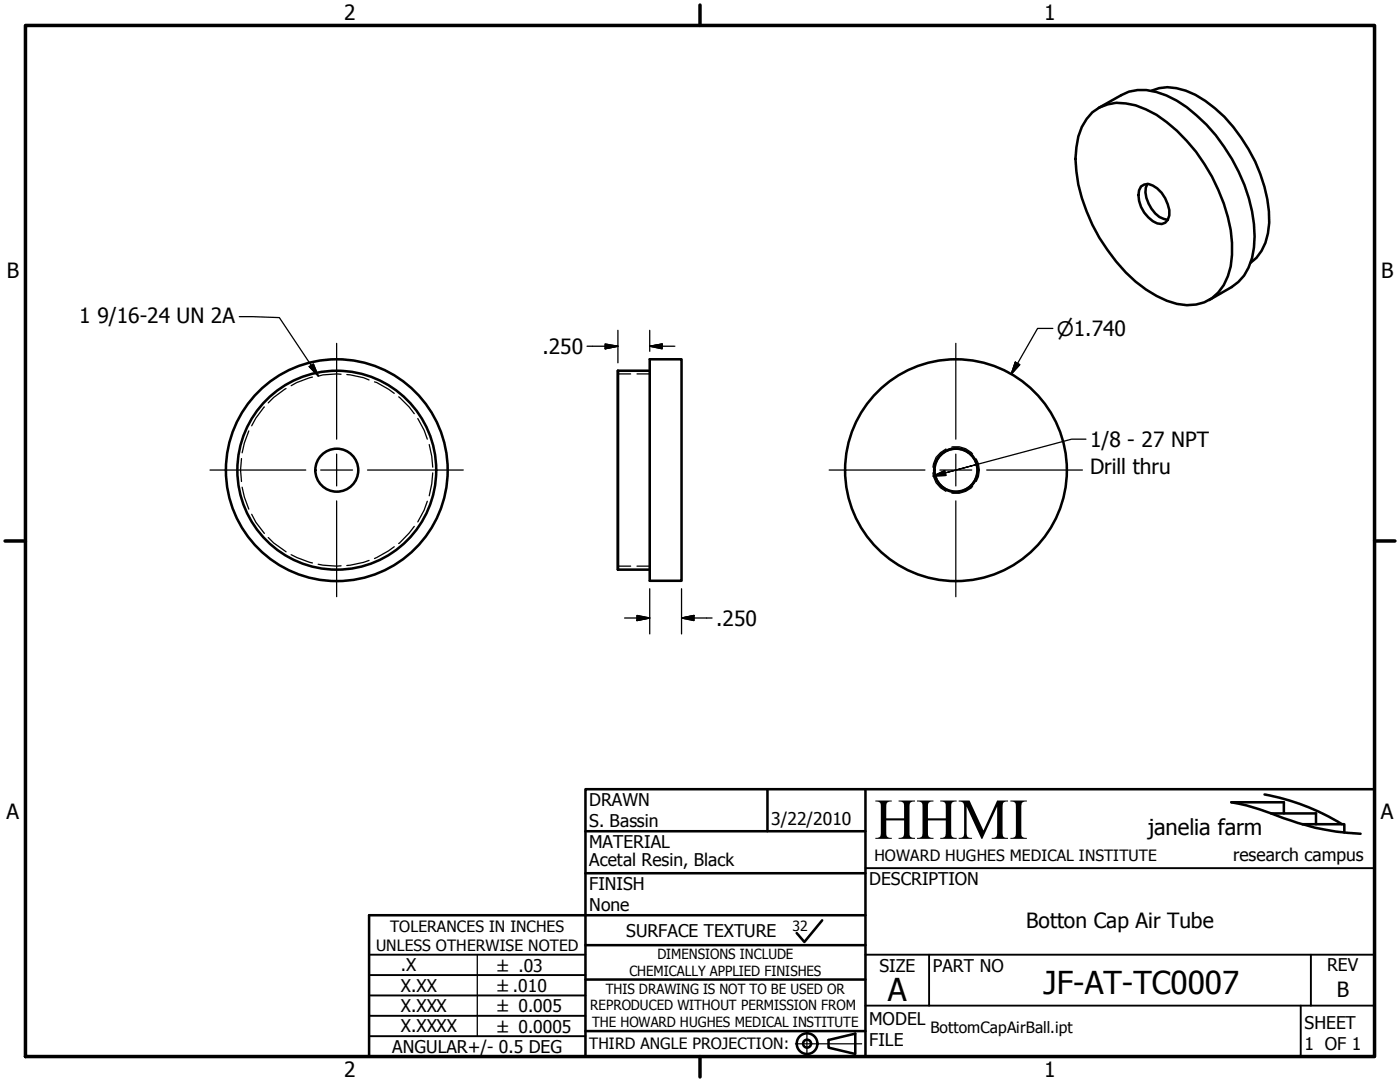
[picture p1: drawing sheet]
<svg xmlns="http://www.w3.org/2000/svg" width="279mm" height="216mm" viewBox="0 0 279 216" stroke-linecap="round" stroke-linejoin="round" font-family="sans-serif">
<!-- layer: Visible (ANSI) -->
<g fill="none" stroke="#000" stroke-width=".51">
<path d="M229.8 18.1a8.7 8.7 0 0 1 6.9 0 25.7 25.7 0 0 1 12.5 11.7 28.7 28.7 0 0 1 4.1 14.6 10.1 10.1 0 0 1-3.7 8.1M218 22.4a8.9 8.9 0 0 1 8.6-1.4 26.2 26.2 0 0 1 12.1 9.3 36 36 0 0 1 7.2 18.2 13.5 13.5 0 0 1-2.8 9.9 8.9 8.9 0 0 1-10.2 1.6 26.7 26.7 0 0 1-11.9-10.1 34.1 34.1 0 0 1-6.4-18.2 12.8 12.8 0 0 1 3.4-9.3zM219.3 21.5l4.5-2.5a8.9 8.9 0 0 1 7-.6 19.5 19.5 0 0 1 8 4.7 34.4 34.4 0 0 1 11.6 24.1 12.3 12.3 0 0 1-3.3 9.1l-1.3 1-4.5 2.6M227.7 37.2l.6-.4 .9-.1a6.2 6.2 0 0 1 4.2 6.3 1.74 1.74 0 0 1-2.5 1.6 6.2 6.2 0 0 1-3.6-6.6zM229 36.7a4.1 4.1 0 0 0 .2 3.9 5.2 5.2 0 0 0 3.8 3.3M129.7 71.7h6.3v44.2h-6.3zM129.7 74h-6.4v39.7h6.4M87.1 93.8a19.8 19.8 0 0 0-29.3-17.4 19.8 19.8 0 0 0-1.5 34 19.8 19.8 0 0 0 30.7-14.8l.1-1.8"/>
<circle cx="67.2" cy="93.8" r="4.3"/>
<circle cx="67.2" cy="93.8" r="22.1"/>
<circle cx="190.8" cy="93.8" r="4.3"/>
<circle cx="190.8" cy="93.8" r="4.4"/>
<circle cx="190.8" cy="93.8" r="22.1"/>
</g>
<!-- layer: Hidden Narrow (ANSI) -->
<g fill="none" stroke="#000" stroke-width=".25">
<path d="M57.1 77.5l-2.5 1.8-1.1 1.1M62.4 75.2l-3.2 1.1-1.1 .7M68.1 74.7l-3.6 .1-1 .3M69.2 74.7l3.4 .7 1.1 .4M74.7 76.2l2.8 1.5 1.2 .8M79.6 79.2l2.1 2 1 1.3M123.3 74.6h2.6M127.1 74.6h2.6M48.2 91.5l-.2 2.3 .2 2.3M48.3 97.2l.5 2 .9 2.4M49.7 86l-.9 2.4-.5 2M52.8 81.2l-1.7 2.2-.9 1.6"/>
<path d="M83.4 83.5l1.2 2.4 .7 1.7M85.7 88.7l.5 2.4 .2 2.1M86.4 94.4l-.2 2.1-.5 2.4M186.2 94.4a4.4 4.4 0 0 0 2.6 3.6M188.8 89.6a4.2 4.2 0 0 0-2.6 3.6M189.9 89.2a4.3 4.3 0 0 1 4.2 1.4M194.1 97a4.3 4.3 0 0 1-4.2 1.4M194.8 91.6a4.3 4.3 0 0 1 0 4.5M50.2 102.6l.9 1.6 1.7 2.2M53.5 107.3l1.1 1 2.5 1.8M58.1 110.7l1.1 .6 3.2 1M63.5 112.6l3.7 .4 .9-.1"/>
<path d="M73.7 111.8l-1.1 .4-3.4 .6M78.7 109.1l-1.2 .8-2.8 1.5M82.7 105l-1 1.4-2.1 2.1M85.3 100l-.7 1.8-1.2 2.3M123.3 113h2.6M127.1 113h2.6"/>
</g>
<!-- layer: Border (ANSI) -->
<path d="M5.1 5.1h269.2v205.7h-269.2zM139.7 1v4.1M1 107.9h4.1M274.3 107.9h4.1M139.7 210.8v4.1" fill="none" stroke="#000" stroke-width=".7"/>
<!-- layer: Title (ANSI) -->
<g fill="none" stroke="#000" stroke-width=".51">
<path d="M153.2 157.5v8.4M172.7 157.5v53.3M252.4 158.5a44.8 44.8 0 0 1 15.4 6M116.8 174.2h55.9M116.8 165.9h55.9M253.7 162.3h8.9v2.2M256.2 162.3v-2.2h-10.5a43.1 43.1 0 0 1 10.5 3.2 48.6 48.6 0 0 0 15.3 3.1M259.9 164.5h8.4v1.6M116.8 188.6h55.9M116.8 195.5h55.9M164.1 183.6l-3.6 4.4-1.5-1.8M172.7 182.6h-99v28.2h200.6v-53.3h-157.5v53.3"/>
<path d="M116.8 205.7h55.9M165.4 207.5l5.3-1.3v4.1l-5.3-1.3z"/>
<circle cx="161.1" cy="208.2" r="2.06"/>
<circle cx="161.1" cy="208.2" r=".79"/>
</g>
<!-- layer: Sketch Geometry (ANSI) -->
<path d="M95.2 190.5v16.3" fill="none" stroke="#000" stroke-width=".25"/>
<!-- layer: Centerline (ANSI) -->
<path d="M158.7 208.3h13.3M161 206v4.6" fill="none" stroke="#000" stroke-width=".25"/>
<!-- layer: Title (ANSI) -->
<path d="M172.7 173.2h101.6M73.7 198.6h43.1M73.7 194.6h43.1M73.7 190.5h43.1M172.7 190.5h101.6M185.4 190.5v10.2M261.6 190.5v10.2M73.7 206.8h43.1M73.7 202.7h43.1M172.7 200.7h101.6M259.6 200.7v10.1" fill="none" stroke="#000" stroke-width=".38"/>
<!-- layer: Dimension (ANSI) -->
<g fill="none" stroke="#000" stroke-width=".25">
<path d="M117.2 69.1h6.1M120.8 68.6l2.5 .5-2.5 .5zM123.3 65.9v6.5M129.7 69.1l2.4-.5v1zM129.7 65.9v4.2M129.7 69.1h5M202.6 72.3l.9 .5-1.7 1.9zM210.1 65.5h-3l-5.3 9.2M129.7 117.5v9M136 117.5v9M124.7 123.3h5M127.1 122.8l2.6 .5-2.6 .5z"/>
<path d="M136 123.3l2.5-.5v1zM136 123.3h6.1"/>
</g>
<path d="M120.8 69.6l2.5-.5zM120.8 68.6l2.5 .5-2.5 .5zM129.7 69.1l2.4-.5zM129.7 69.1l2.4-.5v1zM202.6 72.3l-.8 2.4zM202.6 72.3l.9 .5-1.7 1.9zM127.1 123.8l2.6-.5zM127.1 122.8l2.6 .5-2.6 .5zM136 123.3l2.5-.5zM136 123.3l2.5-.5v1z" fill="#000" stroke="#000" stroke-width=".25"/>
<!-- layer: Symbol (ANSI) -->
<path d="M47.8 63.2l8 .2 7.7 11.6M61.7 73.2l.8-.6 1 2.4zM186.2 95l2.3-1.1 .3 1zM188.7 94.4l-2.5 .6M216.7 87.6h-2.8l-25.2 6.8 6.6-1.8" fill="none" stroke="#000" stroke-width=".25"/>
<path d="M61.7 73.2l1.8 1.8zM61.7 73.2l.8-.6 1 2.4zM186.2 95l2.3-1.1zM186.2 95l2.3-1.1 .3 1z" fill="#000" stroke="#000" stroke-width=".25"/>
<!-- layer: Center Mark (ANSI) -->
<path d="M67.2 68.5v19.1M190.8 68.5v19.1M41.9 93.8h19.1M64 93.8h6.4M67.2 90.6v6.4M67.2 99.9v19.2M73.3 93.8h19.2M165.5 93.8h19.1M187.6 93.8h6.3M190.8 90.6v6.4M190.8 99.9v19.2M196.9 93.8h19.1" fill="none" stroke="#000" stroke-width=".25"/>
<text font-size="11.6" x="174.5" y="167.4">HHMI</text>
<g font-size="6.3">
<text x="177.2" y="199.8">A</text>
<text x="208.3" y="198.2">JF-AT-TC0007</text>
</g>
<text font-size="4.4" x="229.1" y="166.7">janelia farm</text>
<g font-size="4.2">
<text x="68.7" y="4.1">2</text>
<text x="208.4" y="4.1">1</text>
<text x="1.3" y="55.5">B</text>
<text x="275.7" y="55.5">B</text>
<text x="15.8" y="64.5">1</text>
<text x="19.4" y="64.5">9/16-24 UN 2A</text>
<text x="108.3" y="70.6">.250</text>
<text x="217.6" y="89.2">1/8 - 27 NPT</text>
<text x="217.6" y="94.5">Drill thru</text>
<text x="142.9" y="124.8">.250</text>
<text x="1.3" y="163.4">A</text>
<text x="275.6" y="163.4">A</text>
<text x="204.8" y="185.2">Botton Cap Air Tube</text>
<text x="266.8" y="199">B</text>
<text x="68.7" y="214.9">2</text>
<text x="208.4" y="214.9">1</text>
</g>
<text font-size="4" x="210.9" y="67">⌀1.740</text>
<g font-size="3.5">
<text x="117.6" y="160.8">DRAWN</text>
<text x="117.6" y="165">S. Bassin</text>
<text x="153.9" y="164.5">3/22/2010</text>
<text x="117.6" y="169.2">MATERIAL</text>
<text x="117.6" y="172.8">Acetal Resin, Black</text>
<text x="246.1" y="171.7">research campus</text>
<text x="117.6" y="177.6">FINISH</text>
<text x="173.5" y="176.6">DESCRIPTION</text>
<text x="117.6" y="181.8">None</text>
<text x="125" y="186.9">SURFACE TEXTURE</text>
<text x="80" y="193.8">.X</text>
<text x="80" y="197.9">X.XX</text>
<text x="175.5" y="193.9">SIZE</text>
<text x="186.2" y="193.9">PART NO</text>
<text x="264.9" y="193.8">REV</text>
<text x="80" y="201.9">X.XXX</text>
<text x="80" y="206">X.XXXX</text>
<text x="173.5" y="204.5">MODEL</text>
<text x="173.5" y="208.7">FILE</text>
<text x="260.3" y="205.3">SHEET</text>
<text x="260.3" y="209.5">1 OF 1</text>
<text x="78.3" y="210.2">ANGULAR+/- 0.5 DEG</text>
</g>
<g font-size="3.3">
<text x="99.3" y="193.9">± .03</text>
<text x="99.3" y="197.9">±.010</text>
<text x="99.3" y="202">± 0.005</text>
<text x="99.3" y="206.1">± 0.0005</text>
</g>
<g font-size="3.1">
<text x="174.5" y="171.8">HOWARD HUGHES MEDICAL INSTITUTE</text>
<text x="77.9" y="186">TOLERANCES IN INCHES</text>
<text x="75.1" y="189.7">UNLESS OTHERWISE NOTED</text>
<text x="117.6" y="209.4">THIRD ANGLE PROJECTION:</text>
<text x="185.7" y="206.1">BottomCapAirBall.ipt</text>
</g>
<g font-size="2.8">
<text x="158.2" y="185.7">32</text>
<text x="131.2" y="191.5">DIMENSIONS INCLUDE</text>
<text x="125.6" y="194.8">CHEMICALLY APPLIED FINISHES</text>
<text x="117.8" y="201.6">REPRODUCED WITHOUT PERMISSION FROM</text>
<text x="120.9" y="198.3">THIS DRAWING IS NOT TO BE USED OR</text>
<text x="118.2" y="205">THE HOWARD HUGHES MEDICAL INSTITUTE</text>
</g>
</svg>
